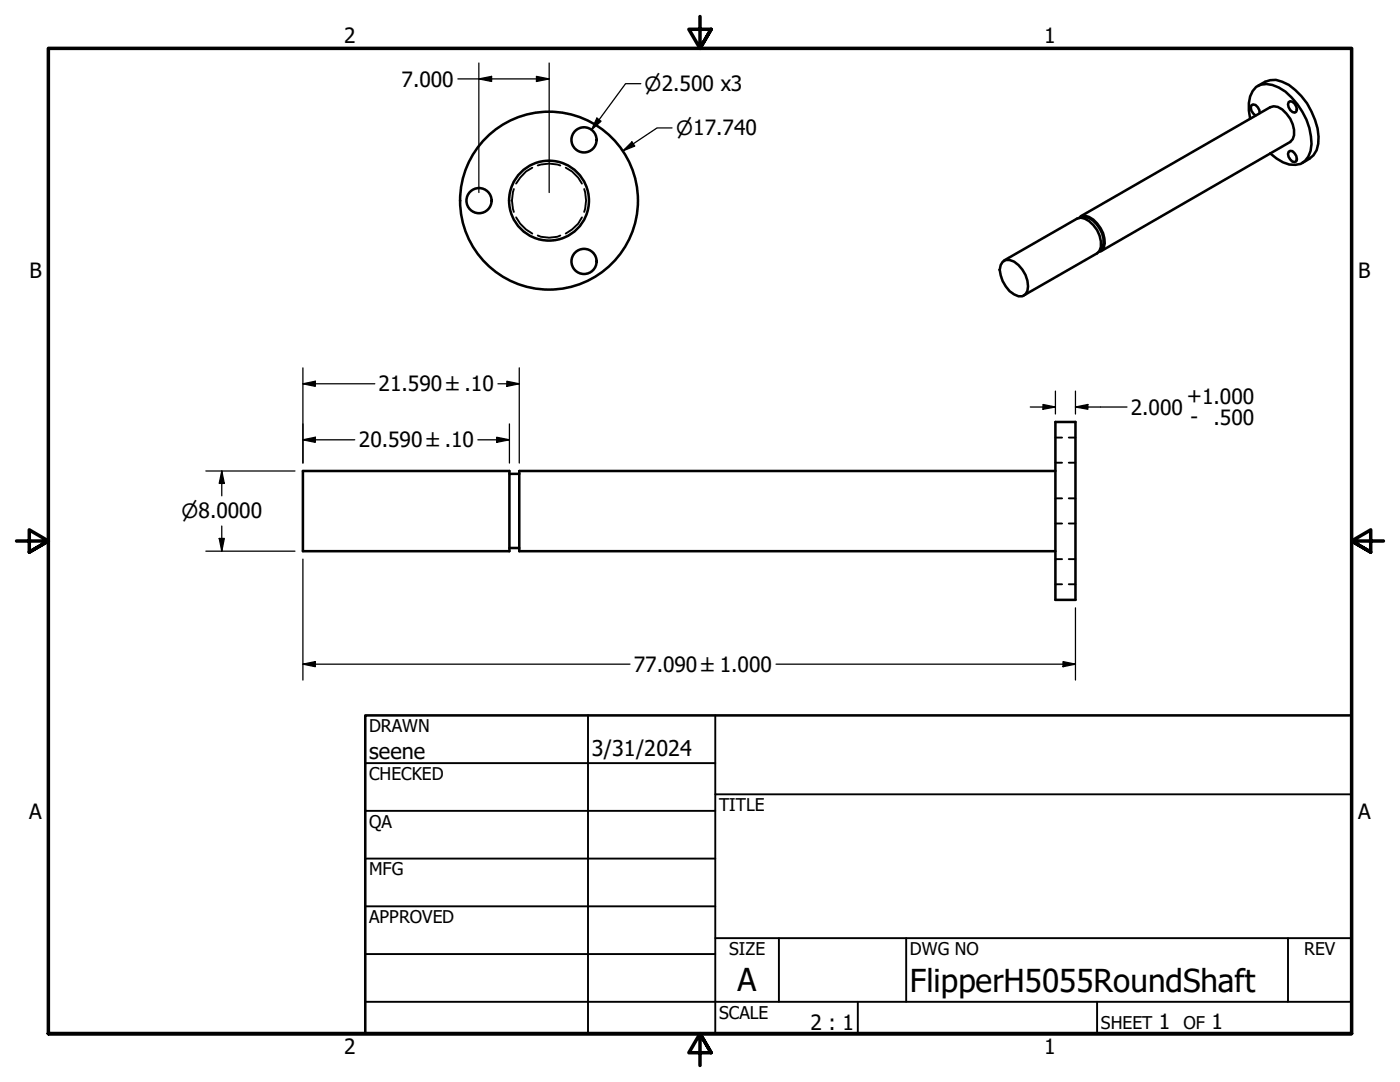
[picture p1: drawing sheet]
<svg xmlns="http://www.w3.org/2000/svg" width="279mm" height="216mm" viewBox="0 0 279 216" stroke-linecap="round" stroke-linejoin="round" font-family="sans-serif">
<!-- layer: Hidden (ANSI) -->
<g fill="none" stroke="#000" stroke-width=".38">
<path d="M102.6 37.7a7 7 0 0 0 0 4.6M106.2 33.5l-1.2 .7-1.2 1.2-.8 1.2M107.3 33a6.9 6.9 0 0 1 4.5 0M112.9 33.5l1.3 .7 1.2 1.2 .7 1.2M116.6 37.7a7 7 0 0 1 0 4.6M103 43.4l.8 1.2 1.2 1.2 1.2 .8M107.3 47a5.9 5.9 0 0 0 4.5 0M116.1 43.4l-.7 1.2-1.2 1.2-1.3 .8M210.6 99.4h1.4M210.6 92.3h1.4M210.6 87.3h1.4M213.3 99.4h1.3"/>
<path d="M213.3 92.3h1.3M213.3 87.3h1.3M210.6 116.6h1.4M210.6 111.6h1.4M210.6 104.5h1.4M213.3 116.6h1.3M213.3 111.6h1.3M213.3 104.5h1.3"/>
</g>
<!-- layer: Visible (ANSI) -->
<g fill="none" stroke="#000" stroke-width=".51">
<path d="M251 17.1a4.9 4.9 0 0 1 6.2-.1 13.8 13.8 0 0 1 5.9 10.2 4.8 4.8 0 0 1-3.2 5.3M249.5 23.7a6.7 6.7 0 0 1 1.2-6.4 4.3 4.3 0 0 1 4.5 .2 13.8 13.8 0 0 1 6.5 11.2 4.3 4.3 0 0 1-2.1 4 5.2 5.2 0 0 1-4.8-1.1l-1.3-1M251.4 22.5a1.67 1.67 0 0 0-1.3-1.7l-.4 .2a1.67 1.67 0 0 0 .9 2.1M257.2 30.3l.3-.2a1.6 1.6 0 0 1 1.2 2.1l-.3 .1a1.58 1.58 0 0 1-1.2-2zM257.2 20.4l.3-.2a1.6 1.6 0 0 1 1.2 2.1l-.3 .2a1.6 1.6 0 0 1-1.2-2.1zM200.1 52.3a2.29 2.29 0 0 1 3.2 .6 5.7 5.7 0 0 1 1.7 5.1l-.3 .7-.7 .4a3.7 3.7 0 0 1-3.3-1.9 5.3 5.3 0 0 1-1-4.3zM200.3 52l14.6-8.4a2.92 2.92 0 0 1 3.3 1.3 5.2 5.2 0 0 1 1.3 5.1l-.6 .5-14.6 8.4M215.3 43.5a2.04 2.04 0 0 1 2.9 .3 5.4 5.4 0 0 1 2.1 5.6l-.5 .6-.5 .3M215.6 43.2l37.9-21.8a2.69 2.69 0 0 1 3.2 1.3 5.2 5.2 0 0 1 1.3 5l-.5 .6-37.9 21.9M215.8 43.4a2.77 2.77 0 0 1 3 1.3 4.8 4.8 0 0 1 1.2 4.6l-.5 .5M60.5 94h41.2v16h-41.2zM101.7 94.6h1.9"/>
<path d="M210.6 94h-107v16h107M210.6 84.2h4v35.5h-4zM101.7 109.3h1.9"/>
<circle cx="116.6" cy="27.9" r="2.51"/>
<circle cx="95.6" cy="40" r="2.51"/>
<circle cx="109.6" cy="40" r="8"/>
<circle cx="109.6" cy="40" r="17.8"/>
<circle cx="116.6" cy="52.2" r="2.51"/>
</g>
<!-- layer: Border (ANSI) -->
<path d="M139.7 3.3v6.4l-2.2-3.9h4.4l-2.2 3.9 2.2-3.9M3.3 107.9h6.4l-3.9-2.2v4.5l3.9-2.3-3.9 2.3M276.1 107.9h-6.4l3.9-2.2v4.5l-3.9-2.3 3.9 2.3M9.7 206.2v-196.5h260v196.5h-260h260M141.9 210.1l-2.2-3.9 2.2 3.9h-4.4l2.2-3.9v6.4" fill="none" stroke="#000" stroke-width=".7"/>
<!-- layer: Title (ANSI) -->
<g fill="none" stroke="#000" stroke-width=".38">
<path d="M72.9 152.3h69.8M117.3 142.7v63.5M142.7 158.5h127M142.7 142.7v63.5M72.9 161.8h69.8M72.9 171.3h69.8M72.9 199.9h196.8M72.9 180.8h69.8M72.9 190.4h69.8M142.7 187.2h127M155.4 187.2v12.7M171.2 199.9v6.3"/>
<path d="M180.8 187.2v12.7M218.9 199.9v6.3M257 187.2v12.7"/>
</g>
<path d="M72.9 142.7h196.8v63.5h-196.8z" fill="none" stroke="#000" stroke-width=".51"/>
<!-- layer: Dimension (ANSI) -->
<g fill="none" stroke="#000" stroke-width=".25">
<path d="M91.4 15.7h18.2M95.6 15.7l2.5-.5v1.1zM95.6 12.6v25.8M107.1 15.2l2.5 .5-2.5 .6zM109.6 12.6v25.8M127.9 16.7h-3.1l-6.8 9.2M119.1 23.6l.9 .6-2 1.7zM124.3 30.1l1.8-1.8 .6 .8zM134.1 25.5h-3l-6.8 4.6M60.5 76.6l2.4-.5v1zM60.5 73.4v19M60.5 76.6h14.3"/>
<path d="M99.4 76.6h4.2M101.2 76.1l2.4 .5-2.4 .5zM103.6 73.4v19M210.6 78v4.6M214.6 78v4.6M41.1 94h17.8M44.3 94l.5 2.5h-1zM44.3 94v4.9M60.5 87.8l2.4-.6v1.1zM60.5 87.8h10.3M95.4 87.8h6.3M99.1 87.2l2.6 .6-2.6 .5z"/>
<path d="M101.7 84.6v7.8M205.6 81.2h5M208.2 80.7l2.4 .5-2.4 .5zM214.6 81.2l2.5-.5v1zM214.6 81.2h10.3M41.1 110h17.8M43.8 107.4h1l-.5 2.6zM44.3 105v5M60.5 111.6v24.1M60.5 132.5l2.4-.5v1zM60.5 132.5h65.2M154.9 132.5h59.7"/>
<path d="M212.2 132l2.4 .5-2.4 .5zM214.6 121.3v14.4"/>
</g>
<g fill="#000">
<path d="M95.6 15.7l2.5-.5v1.1zM107.1 15.2l2.5 .5-2.5 .6zM119.1 23.6l.9 .6-2 1.7zM124.3 30.1l1.8-1.8 .6 .8zM60.5 76.6l2.4-.5v1zM101.2 76.1l2.4 .5-2.4 .5zM44.3 94l.5 2.5h-1zM60.5 87.8l2.4-.6v1.1zM99.1 87.2l2.6 .6-2.6 .5zM208.2 80.7l2.4 .5-2.4 .5zM214.6 81.2l2.5-.5v1zM43.8 107.4h1l-.5 2.6z"/>
<path d="M60.5 132.5l2.4-.5v1zM212.2 132l2.4 .5-2.4 .5z"/>
</g>
<g font-size="6.3">
<text x="147.2" y="197.7">A</text>
<text x="181.6" y="197.9">FlipperH5055RoundShaft</text>
</g>
<g font-size="4.3">
<text x="73.7" y="151.4">seene</text>
<text x="118.1" y="150.8">3/31/2024</text>
</g>
<g font-size="4.2">
<text x="68.7" y="8.6">2</text>
<text x="208.4" y="8.6">1</text>
<text x="80.1" y="17.3">7.000</text>
<text x="5.9" y="55.5">B</text>
<text x="271.1" y="55.5">B</text>
<text x="75.6" y="78.1">21.590 ±.10</text>
<text x="225.7" y="82.7">2.000</text>
<text x="236.9" y="80.4">+1.000</text>
<text x="71.6" y="89.3">20.590 ±.10</text>
<text x="237.6" y="84.6">-</text>
<text x="242.2" y="84.8">.500</text>
<text x="126.5" y="134">77.090 ±1.000</text>
<text x="5.8" y="163.4">A</text>
<text x="271" y="163.4">A</text>
<text x="161.7" y="205.5">2 : 1</text>
<text x="231.3" y="205.4">1</text>
<text x="241.8" y="205.4">1</text>
<text x="68.7" y="210.3">2</text>
<text x="208.4" y="210.3">1</text>
</g>
<g font-size="3.9">
<text x="128.7" y="18.2">⌀2.500 x3</text>
<text x="134.9" y="27">⌀17.740</text>
<text x="36.2" y="103.4">⌀8.0000</text>
</g>
<g font-size="3.5">
<text x="73.7" y="146">DRAWN</text>
<text x="73.7" y="155.6">CHECKED</text>
<text x="143.5" y="161.8">TITLE</text>
<text x="73.7" y="165.2">QA</text>
<text x="73.7" y="174.7">MFG</text>
<text x="73.7" y="184.2">APPROVED</text>
<text x="145.5" y="190.6">SIZE</text>
<text x="181.6" y="190.6">DWG NO</text>
<text x="260.3" y="190.5">REV</text>
<text x="143.5" y="203.3">SCALE</text>
<text x="219.7" y="205.4">SHEET</text>
<text x="236.2" y="205.4">OF</text>
</g>
</svg>
